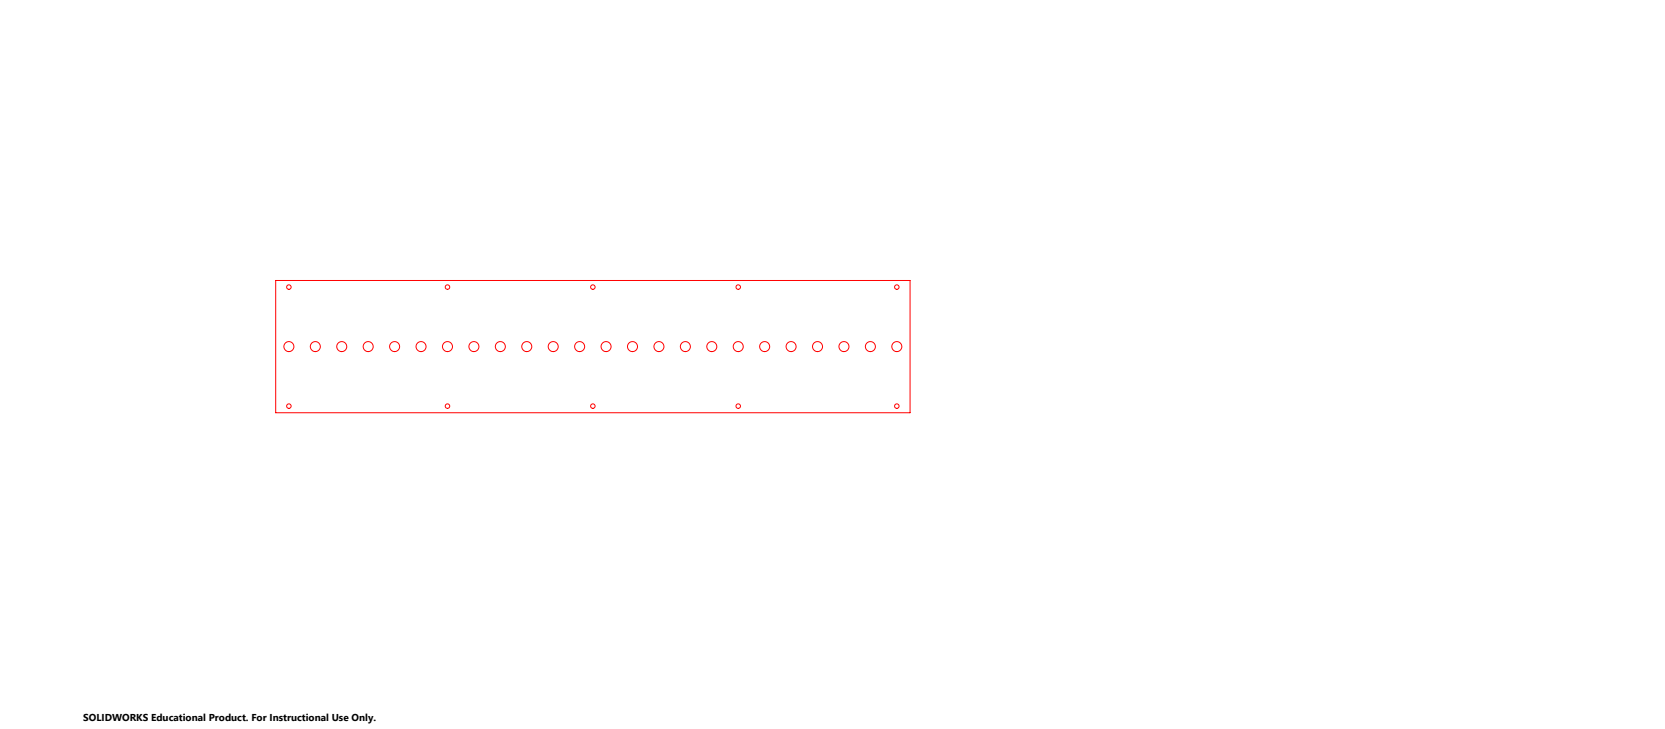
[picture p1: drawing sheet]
<svg xmlns="http://www.w3.org/2000/svg" width="800mm" height="350mm" viewBox="0 0 800 350" stroke-linecap="round" stroke-linejoin="round" font-family="sans-serif">
<g fill="none" stroke="#f00" stroke-width=".48">
<path d="M132 135h305v63h-305z"/>
<circle cx="139" cy="138" r="1.1"/>
<circle cx="215" cy="138" r="1.1"/>
<circle cx="285" cy="138" r="1.1"/>
<circle cx="355" cy="138" r="1.1"/>
<circle cx="431" cy="138" r="1.1"/>
<circle cx="139" cy="166" r="2.4"/>
<circle cx="152" cy="166" r="2.4"/>
<circle cx="164" cy="166" r="2.4"/>
<circle cx="177" cy="166" r="2.4"/>
<circle cx="190" cy="166" r="2.4"/>
<circle cx="202" cy="166" r="2.4"/>
<circle cx="215" cy="166" r="2.4"/>
<circle cx="228" cy="166" r="2.4"/>
<circle cx="240" cy="166" r="2.4"/>
<circle cx="253" cy="166" r="2.4"/>
<circle cx="266" cy="166" r="2.4"/>
<circle cx="279" cy="166" r="2.4"/>
<circle cx="291" cy="166" r="2.4"/>
<circle cx="304" cy="166" r="2.4"/>
<circle cx="317" cy="166" r="2.4"/>
<circle cx="329" cy="166" r="2.4"/>
<circle cx="342" cy="166" r="2.4"/>
<circle cx="355" cy="166" r="2.4"/>
<circle cx="367" cy="166" r="2.4"/>
<circle cx="380" cy="166" r="2.4"/>
<circle cx="393" cy="166" r="2.4"/>
<circle cx="406" cy="166" r="2.4"/>
<circle cx="418" cy="166" r="2.4"/>
<circle cx="431" cy="166" r="2.4"/>
<circle cx="139" cy="195" r="1.1"/>
<circle cx="215" cy="195" r="1.1"/>
<circle cx="285" cy="195" r="1.1"/>
<circle cx="355" cy="195" r="1.1"/>
<circle cx="431" cy="195" r="1.1"/>
</g>
<text font-size="4.8" x="40" y="346">SOLIDWORKS Educational Product. For Instructional Use Only.</text>
</svg>
